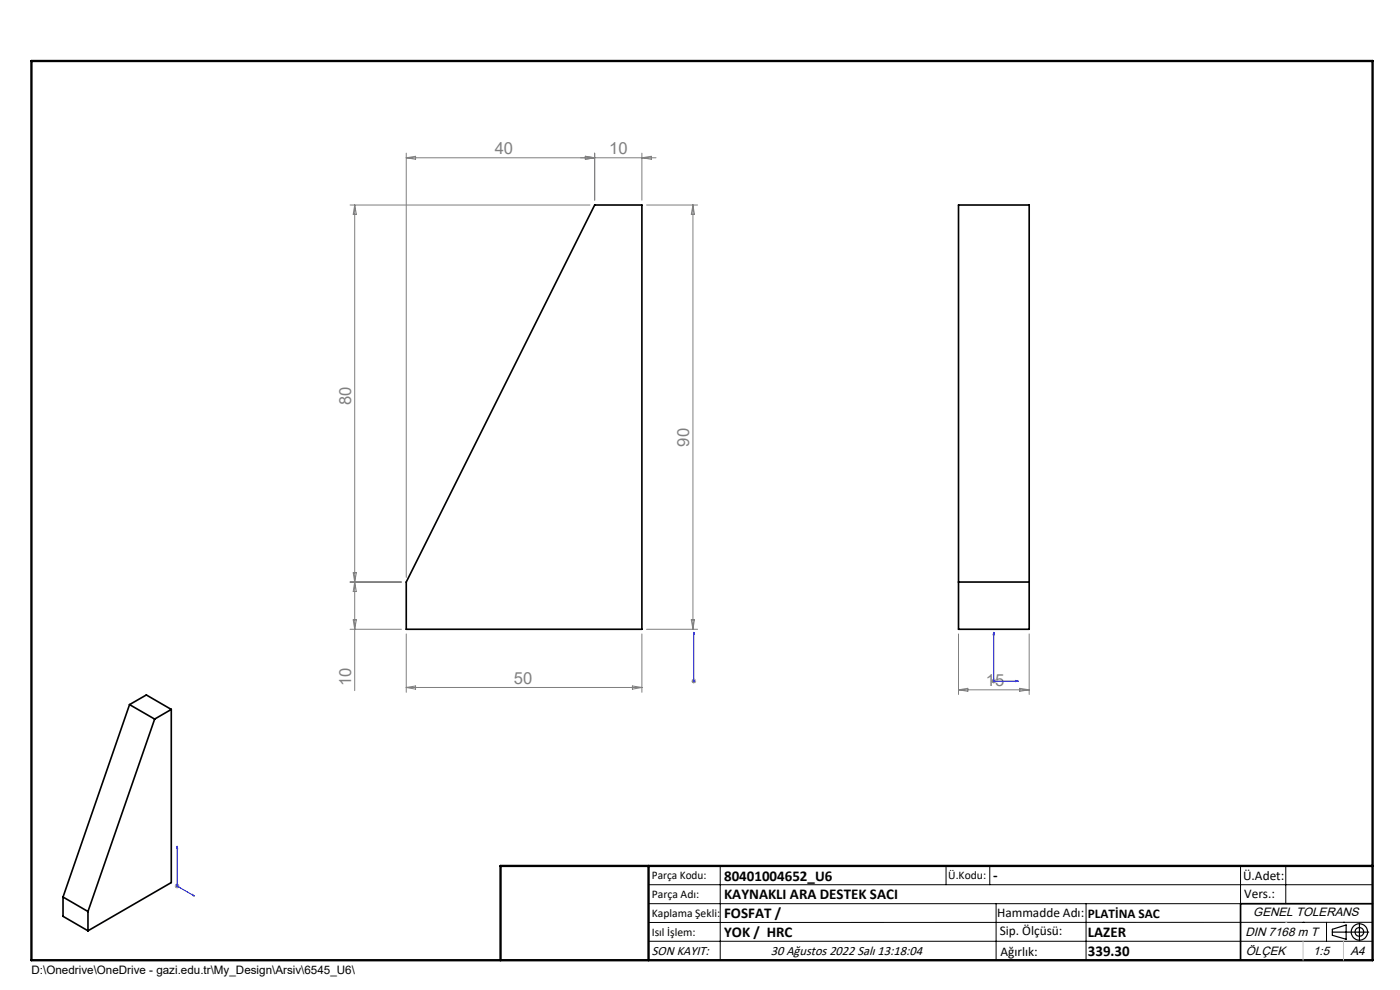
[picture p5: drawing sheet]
<svg xmlns="http://www.w3.org/2000/svg" width="297mm" height="210mm" viewBox="0 0 297 210" stroke-linecap="round" stroke-linejoin="round" font-family="sans-serif">
<g fill="none" stroke="#000" stroke-width=".25">
<path d="M282.6 197.7h7.8M282.6 197.1l3-.9v3l-3-.8zM288.4 195.8v3.8M106.2 203.7h185"/>
<circle cx="288.4" cy="197.7" r="1.74"/>
<circle cx="288.4" cy="197.7" r=".93"/>
</g>
<path d="M147.2 134.1v.5v-.5M147.2 134.1v10.4M210.8 134.1v10.4h5.2M210.8 134.1l.2 .5h-.3zM147.2 144.3v.3zM147.2 144.5h.1M215.5 144.3l.5 .2-.5 .1zM37.6 179.5v8.5l3.6 2.1M37.6 179.5l.1 .5-.2-.1zM40.9 189.8l.3 .3-.3-.1z" fill="none" stroke="#00f" stroke-width=".21"/>
<g fill="none" stroke="#808080" stroke-width=".21">
<path d="M86.2 33.5h53M86.2 32.5v90M86.2 33.5l2-.3v.6zM124.2 33.2l2 .3-2 .3zM126.2 32.5v10M136.2 32.5v10M136.2 33.5l2-.3v.6zM74.3 43.5h50.9M75.2 43.5l.4 2h-.7zM75.2 43.5v103M137.2 43.5h10.8M147 43.5v90"/>
<path d="M147 43.5l.3 2h-.7zM74.3 133.5h10.9M74.3 123.5h10.9M74.9 131.5h.7l-.4 2zM74.9 121.5h.7l-.4 2zM75.2 123.5l.4 2h-.7zM86.2 134.5v12.4M136.2 134.5v12.4M137.2 133.5h10.8M146.6 131.5h.7l-.3 2zM203.3 134.5v12.8M218.3 134.5v12.8"/>
<path d="M86.2 145.8l2-.3v.7zM86.2 145.8h50M134.2 145.5l2 .3-2 .4zM146.7 144.5h1M146.8 144.1l.7 .7M147.2 144v1M147.5 144.1l-.7 .7M203.3 146.3h15M203.3 146.3l2-.3v.6zM210.3 144.5h1M210.5 144.1l.7 .7M210.8 144v1"/>
<path d="M211.2 144.1l-.7 .7M216.3 146l2 .3-2 .3zM37.1 188h1M37.2 187.6l.7 .7M37.6 187.5v.9M37.9 187.6l-.7 .7"/>
</g>
<g fill="none" stroke="#000" stroke-width=".21">
<path d="M137.6 187.7h153.6M137.6 191.7h153.6M137.6 199.7h153.6M152.8 183.7v20M200.7 183.7v4M210 183.7v4M211.3 191.7v12M230.4 191.7v12M263.2 183.7v20M272.8 183.7v8M276.4 195.6h.1M281.4 195.6v4.1"/>
<path d="M285 195.6h.1M291.2 195.6l-153.6 .1"/>
</g>
<path d="M291.2 191.7h-28v12" fill="none" stroke="#000" stroke-width=".35"/>
<path d="M6.7 12.9h284.5v190.8h-284.5zM137.6 183.7v20M291.2 183.7h-185v20" fill="none" stroke="#000" stroke-width=".5"/>
<path d="M276.4 199.7v4M285 199.7v4" fill="none" stroke="#c0c0c0" stroke-width=".21"/>
<path d="M272.8 195.6h.1" fill="none" stroke="#c0c0c0" stroke-width=".25"/>
<g fill="#00f">
<path d="M40.9 189.8l.3 .3-.3-.1zM37.6 179.5l.1 .5-.2-.1zM147.2 144.3v.3zM147.2 134.1v.5z"/>
<path d="M215.5 144.3l.5 .2-.5 .1zM210.8 134.1l.2 .5h-.3z"/>
</g>
<path d="M126.2 43.5h10v90h-50v-10zM203.3 43.5h15v90h-15zM203.3 123.5h15M27.5 149.5l5.3 3M27.5 149.5l-14.1 40.8M27.5 149.5l3.5-2.1 5.3 3.1M32.8 152.5l-14.1 40.8M36.3 150.5v36.7l-17.6 10.2M36.3 150.5l-3.5 2M13.4 190.3l5.3 3M13.4 190.3v4.1l5.3 3M18.7 193.3v4.1" fill="none" stroke="#000" stroke-width=".35"/>
<g font-size="3.5" fill="#808080">
<text x="105" y="32.7">40</text>
<text x="129.2" y="32.7">10</text>
<text x="74.5" y="86" transform="rotate(-90 74.5 86)">80</text>
<text x="146.2" y="94.8" transform="rotate(-90 146.2 94.8)">90</text>
<text x="74.5" y="145.5" transform="rotate(-90 74.5 145.5)">10</text>
<text x="109" y="145">50</text>
<text x="209.1" y="145.5">15</text>
</g>
<g font-size="3.2">
<text x="153.6" y="186.8">80401004652_U6</text>
<text x="153.6" y="190.8">KAYNAKLI ARA DESTEK SACI</text>
<text x="210.7" y="186.6">-</text>
<text x="153.6" y="194.8">FOSFAT /</text>
<text x="153.6" y="198.8">YOK / HRC</text>
<text x="230.8" y="198.7">LAZER</text>
<text x="230.8" y="202.8">339.30</text>
</g>
<g font-size="2.8">
<text x="263.7" y="186.7">Ü.Adet:</text>
<text x="263.9" y="190.5">Vers.:</text>
<text x="211.5" y="194.5">Hammadde Adı:</text>
<text x="230.8" y="194.7">PLATİNA SAC</text>
<text x="138.3" y="202.6">SON KAYIT:</text>
<text x="163.6" y="202.6">30 Ağustos 2022 Salı 13:18:04</text>
<text x="212.1" y="198.4">Sip. Ölçüsü:</text>
<text x="212.2" y="202.7">Ağırlık:</text>
</g>
<g font-size="2.6">
<text x="265.9" y="194.4">GENEL TOLERANS</text>
<text x="264.2" y="198.5">DIN 7168 m T</text>
<text x="264.3" y="202.6">ÖLÇEK</text>
<text x="278.5" y="202.6">1:5</text>
<text x="286.5" y="202.6">A4</text>
</g>
<g font-size="2.5">
<text x="138.3" y="186.4">Parça Kodu:</text>
<text x="138.3" y="190.5">Parça Adı:</text>
<text x="201.2" y="186.5">Ü.Kodu:</text>
<text x="138.3" y="194.5">Kaplama Şekli:</text>
<text x="138.3" y="198.6">Isıl İşlem:</text>
<text x="6.7" y="206.7">D:\Onedrive\OneDrive - gazi.edu.tr\My_Design\Arsiv\6545_U6\</text>
</g>
</svg>
